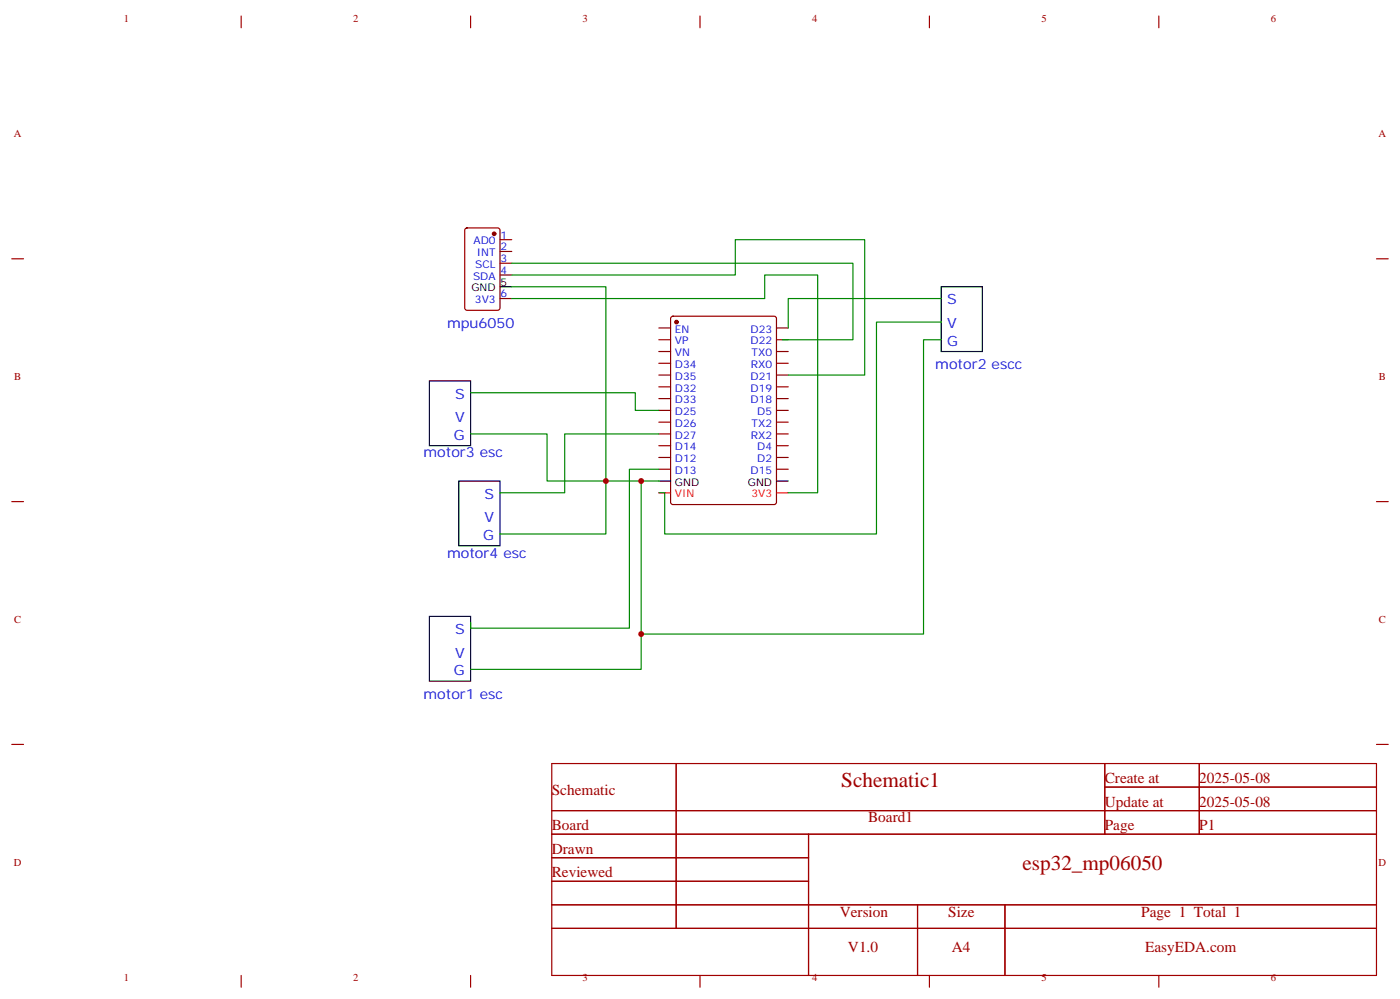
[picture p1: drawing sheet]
<svg xmlns="http://www.w3.org/2000/svg" width="420mm" height="299mm" viewBox="0 0 420 299" stroke-linecap="round" stroke-linejoin="round" font-family="sans-serif">
<g fill="none" stroke="#a10000" stroke-width=".35">
<path d="M72.3 4.8v3.5M141.1 4.8v3.5M209.9 4.8v3.5M278.7 4.8v3.5M347.5 4.8v3.5M3.5 77.6h3.6M412.7 77.6h3.6M3.5 150.3h3.6M412.7 150.3h3.6M3.5 223.1h3.6M165.5 228.8h247.2v63.5h-247.2zM202.8 228.8v49.4"/>
<path d="M331.3 228.8v21.2M331.3 235.9h81.4M359.6 228.8v21.2M412.7 223.1h3.6M165.5 242.9h247.2M165.5 250h247.2M165.5 257h77M242.5 250v42.3M165.5 271.1h247.2M165.5 264.1h77M165.5 278.2h247.2M275.1 271.1v21.2"/>
<path d="M301.3 271.1v21.2M72.3 292.3v3.5M141.1 292.3v3.5M209.9 292.3v3.5M278.7 292.3v3.5M347.5 292.3v3.5"/>
</g>
<g fill="none" stroke="#870000" stroke-width=".35">
<path d="M139.6 68.5l.5-.2h9.1l.7 .4v23.6l-.4 .6-9.4 .1-.7-.5-.1-23.5zM149.9 78.9h3.6M149.9 75.4h3.6M149.9 71.8h3.6M149.9 89.5h3.6M149.9 82.4h3.6M197.6 98.3h3.5M201.3 95l.5-.2h30.3l.7 .4v55.3l-.4 .6-30.6 .1-.7-.5v-55.2zM232.8 98.3h3.6M197.6 101.8h3.5M197.6 105.3h3.5M197.6 108.9h3.5"/>
<path d="M197.6 112.4h3.5M197.6 115.9h3.5M197.6 119.5h3.5M232.8 101.8h3.6M232.8 105.3h3.6M232.8 108.9h3.6M232.8 112.4h3.6M232.8 115.9h3.6M232.8 119.5h3.6M197.6 123h3.5M197.6 126.5h3.5M197.6 130h3.5"/>
<path d="M197.6 133.6h3.5M197.6 137.1h3.5M232.8 123h3.6M232.8 126.5h3.6M232.8 130h3.6M232.8 133.6h3.6M232.8 137.1h3.6M197.6 140.6h3.5M232.8 140.6h3.6"/>
</g>
<g fill="#870000" stroke="#870000" stroke-width=".35">
<circle cx="202.8" cy="96.5" r=".53"/>
<circle cx="148.2" cy="70.1" r=".53"/>
</g>
<path d="M149.9 85.9h3.6M282.2 85.9h12.4v19.4h-12.4zM128.8 114.2h12.3v19.4h-12.3zM137.6 144.1h12.3v19.4h-12.3zM197.6 144.1h3.5M232.8 144.1h3.6M128.8 184.7h12.3v19.4h-12.3z" fill="none" stroke="#000" stroke-width=".35"/>
<path d="M197.6 147.7h3.5M232.8 147.7h3.6" fill="none" stroke="#f00" stroke-width=".35"/>
<path d="M153.5 78.9h102.3v22.9h-21.2M153.5 85.9h28.2v74.1h-31.8M153.5 89.5h75.8v-7.1h15.9v65.3h-8.8M153.5 82.4h67v-10.6h38.8v40.6h-22.9M282.2 89.5h-45.8v8.8M282.2 96.5h-19.4v63.5h-63.5v-12.3h-1.7M141.1 117.7h49.4v5.3h7.1M282.2 101.8h-5.3v88.2h-84.6M141.1 130h22.9v14.1h33.6M197.6 130h-28.3v17.7h-19.4M192.3 144.1v56.5h-51.2M197.6 140.6h-8.9v47.6h-47.6v-1.7" fill="none" stroke="#008700" stroke-width=".35"/>
<g fill="#c00">
<circle cx="192.3" cy="144.1" r=".88"/>
<circle cx="181.7" cy="144.1" r=".88"/>
<circle cx="192.3" cy="190" r=".88"/>
</g>
<g font-size="6.3" fill="#a00000">
<text x="252.3" y="235.9">Schematic1</text>
<text x="306.6" y="260.6">esp32_mp06050</text>
</g>
<g font-size="4.6" fill="#a00000">
<text x="165.5" y="238.2">Schematic</text>
<text x="331.3" y="234.6">Create at</text>
<text x="359.6" y="234.6">2025-05-08</text>
<text x="331.3" y="241.7">Update at</text>
<text x="359.6" y="241.7">2025-05-08</text>
<text x="165.5" y="248.7">Board</text>
<text x="260.3" y="246.5">Board1</text>
<text x="331.3" y="248.7">Page</text>
<text x="359.6" y="248.7">P1</text>
<text x="165.5" y="255.8">Drawn</text>
<text x="165.5" y="262.9">Reviewed</text>
<text x="251.8" y="274.7">Version</text>
<text x="284.3" y="274.7">Size</text>
<text x="342.2" y="274.7">Page 1 Total 1</text>
<text x="254.3" y="285.3">V1.0</text>
<text x="285.4" y="285.3">A4</text>
<text x="343.4" y="285.3">EasyEDA.com</text>
</g>
<g font-size="4.2" fill="#00f">
<text x="284" y="91.2">S</text>
<text x="134.1" y="98.3">mpu6050</text>
<text x="284" y="98.3">V</text>
<text x="284" y="103.6">G</text>
<text x="280.5" y="110.6">motor2 escc</text>
<text x="136.5" y="119.5">S</text>
<text x="136.1" y="131.8">G</text>
<text x="136.5" y="126.5">V</text>
<text x="127" y="137.1">motor3 esc</text>
<text x="145.3" y="149.4">S</text>
<text x="144.9" y="161.8">G</text>
<text x="145.3" y="156.5">V</text>
<text x="134.1" y="167.1">motor4 esc</text>
<text x="136.5" y="190">S</text>
<text x="136.5" y="197.1">V</text>
<text x="136.1" y="202.4">G</text>
<text x="127" y="209.4">motor1 esc</text>
</g>
<g font-size="3.2" fill="#a00000">
<text x="37.1" y="6.6">1</text>
<text x="105.9" y="6.6">2</text>
<text x="174.7" y="6.6">3</text>
<text x="243.5" y="6.6">4</text>
<text x="312.3" y="6.6">5</text>
<text x="381.1" y="6.6">6</text>
<text x="4.1" y="41.2">A</text>
<text x="413.4" y="41.2">A</text>
<text x="4.2" y="113.9">B</text>
<text x="413.5" y="113.9">B</text>
<text x="4.2" y="186.7">C</text>
<text x="413.5" y="186.7">C</text>
<text x="4.1" y="259.5">D</text>
<text x="413.4" y="259.5">D</text>
<text x="37.1" y="294.1">1</text>
<text x="105.9" y="294.1">2</text>
<text x="174.7" y="294.1">3</text>
<text x="243.5" y="294.1">4</text>
<text x="312.3" y="294.1">5</text>
<text x="381.1" y="294.1">6</text>
</g>
<g font-size="3.2" fill="#00f">
<text x="150.1" y="71.5">1</text>
<text x="142" y="73.2">AD0</text>
<text x="143" y="76.8">INT</text>
<text x="150.1" y="75">2</text>
<text x="141.8" y="83.8">SDA</text>
<text x="142.5" y="80.3">SCL</text>
<text x="150.1" y="82.1">4</text>
<text x="150.1" y="78.5">3</text>
<text x="150.1" y="89.1">6</text>
<text x="142.4" y="90.9">3V3</text>
<text x="202.4" y="99.7">EN</text>
<text x="225.1" y="99.7">D23</text>
<text x="202.4" y="103.2">VP</text>
<text x="202.4" y="106.8">VN</text>
<text x="225.1" y="103.2">D22</text>
<text x="225.4" y="106.8">TX0</text>
<text x="202.4" y="110.3">D34</text>
<text x="202.4" y="113.8">D35</text>
<text x="225.1" y="113.8">D21</text>
<text x="225.1" y="110.3">RX0</text>
<text x="202.4" y="117.3">D32</text>
<text x="225.1" y="117.3">D19</text>
<text x="202.4" y="120.9">D33</text>
<text x="202.4" y="124.4">D25</text>
<text x="225.1" y="120.9">D18</text>
<text x="227.1" y="124.4">D5</text>
<text x="202.4" y="127.9">D26</text>
<text x="202.4" y="131.4">D27</text>
<text x="225.1" y="131.4">RX2</text>
<text x="225.4" y="127.9">TX2</text>
<text x="202.4" y="135">D14</text>
<text x="227.1" y="135">D4</text>
<text x="202.4" y="138.5">D12</text>
<text x="202.4" y="142">D13</text>
<text x="225.1" y="142">D15</text>
<text x="227.1" y="138.5">D2</text>
</g>
<g font-size="3.2">
<text x="141.3" y="87.3">GND</text>
<text x="150.1" y="85.6">5</text>
<text x="202.4" y="145.6">GND</text>
<text x="224.2" y="145.6">GND</text>
</g>
<g font-size="3.2" fill="#f00">
<text x="202.4" y="149.1">VIN</text>
<text x="225.3" y="149.1">3V3</text>
</g>
</svg>
